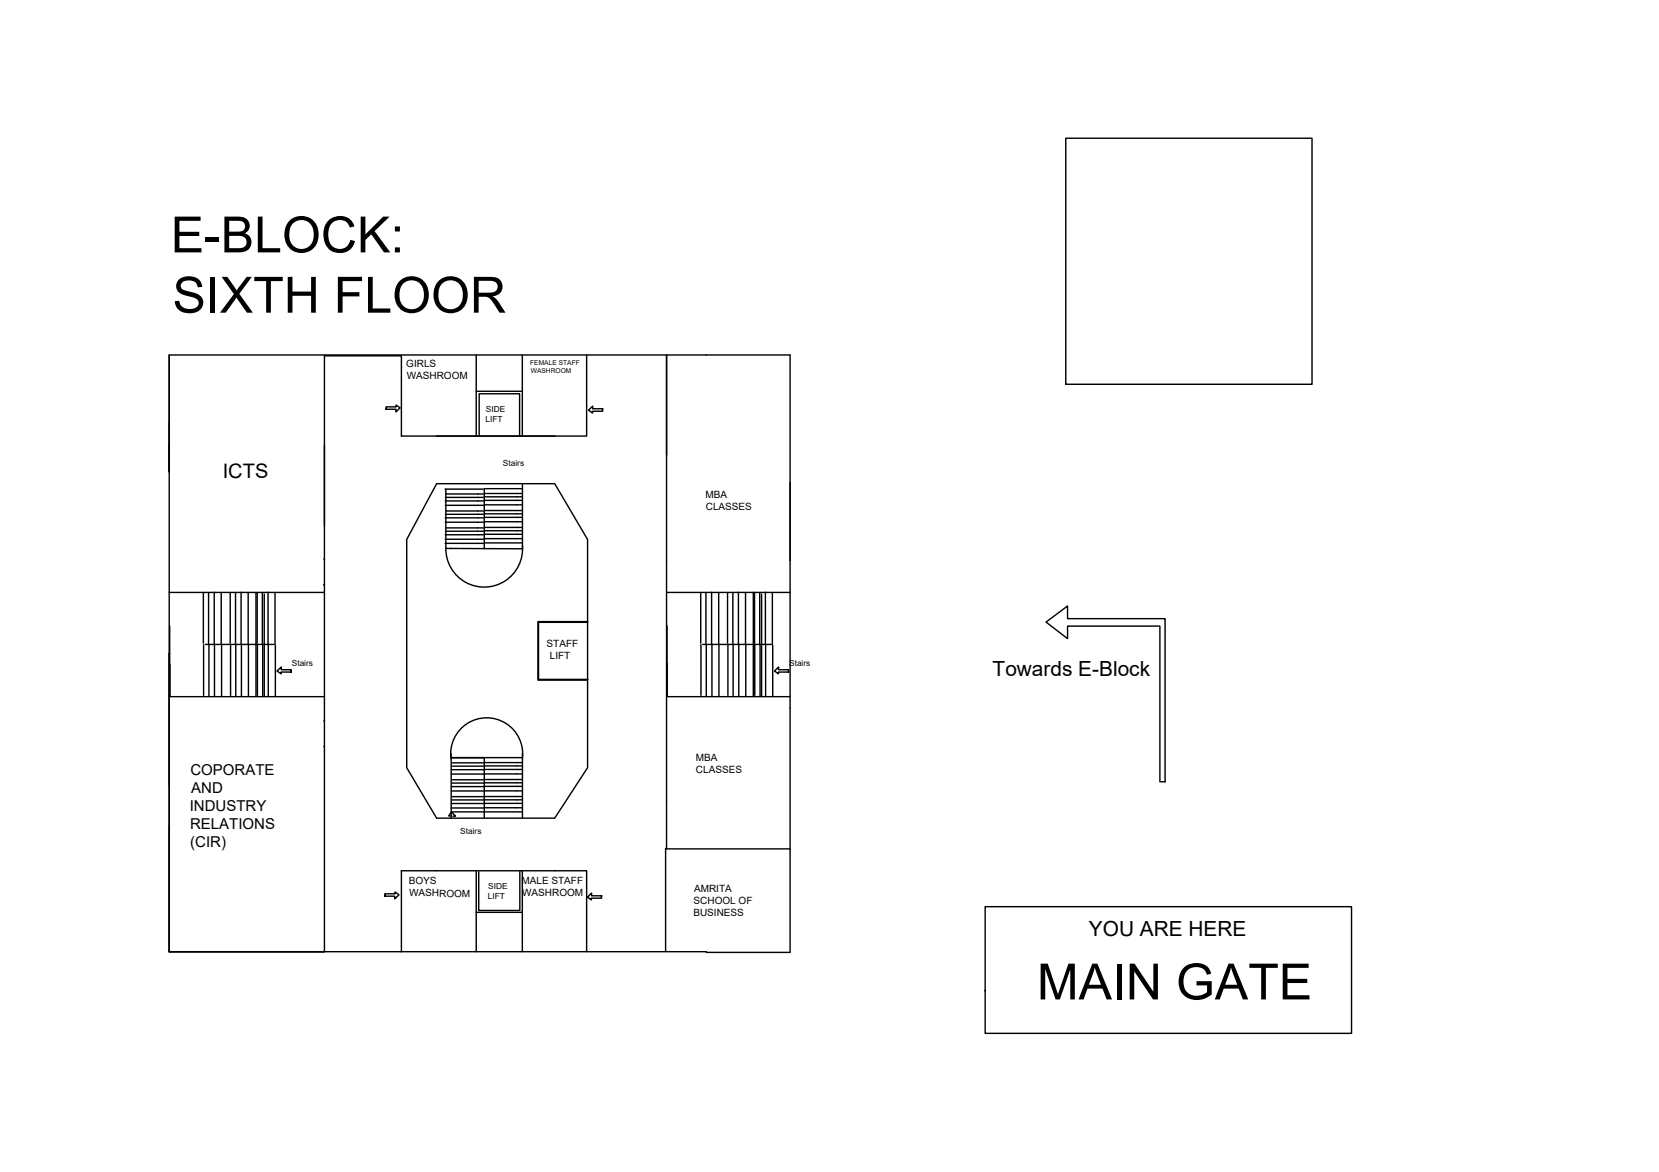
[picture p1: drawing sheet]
<svg xmlns="http://www.w3.org/2000/svg" width="297mm" height="210mm" viewBox="0 0 297 210" stroke-linecap="round" stroke-linejoin="round" font-family="sans-serif">
<!-- layer: 0 -->
<g fill="none" stroke="#000" stroke-width=".25">
<path d="M190.8 24.8h44.1v44h-44.1zM30.3 63.6v20.9M58.1 63.6v106.8h-27.8h96.2v.2h15M58.1 79.8v14.4M69.1 73.3h1.8v.5l.7-.8-.7-.4v.3h-1.8v.4M85.3 63.6v14.5M85.3 70.1h8.2M85.8 78.1v-7.6h7.2v7.6M93.5 63.6v14.5M105 63.6v14.5h-33.1v-14.4h-13.8M107.9 73.2v.5h-1.8v.3l-.7-.5 .7-.8v.5h1.8M119.3 63.6v88.4h22.2"/>
<path d="M78.2 86.6h21.1l5.9 10v40.9l-5.9 9h-21.1l-5.4-9v-40.9zM79.7 87.6h6.8M79.7 97.3h6.8M79.7 96.6h6.8M79.7 95.8h6.8M79.7 93.5h6.8M79.7 92.7h6.8M79.7 90.5h6.8M79.7 89.7h6.8M79.8 95.1h6.7M79.8 92.1h6.7M79.8 89.1h6.7"/>
<path d="M79.8 94.5h6.7M79.8 91.5h6.7M79.8 88.5h6.7M86.7 96.5h6.8M86.7 95.7h6.8M86.7 93.4h6.8M86.7 92.7h6.8M86.7 90.4h6.8M86.7 89.6h6.8M86.7 97.2h6.8M86.7 95.1h6.8M86.7 92h6.8"/>
<path d="M86.7 89h6.8M86.8 94.5h6.7M86.8 91.4h6.7M86.8 88.4h6.7M93.5 87.5h-6.8v10.8M93.5 97.7a6.9 6.9 0 0 1-6.5 7.4 6.9 6.9 0 0 1-7.2-6.9M93.5 86.8v11.5l-13.7-.1v-10.6M30.3 117v53.4v-106.8h111.2v106.8M30.3 106.1h27.8M30.4 112.1v12.6v-5.8M36.4 106.1v9.1M36.5 115.5v9"/>
<path d="M36.8 115.4h12.3M37.3 106.2v9.1M37.4 115.5v9.2M38.4 106.1v9.3M38.4 115.4v9.3M39.6 106.2v9.2M39.7 115.5v9.2M41.2 106.1v9.1M41.3 115.5v9M42.2 106.2v9.1M42.2 115.5v9.2M43.2 106.1v9.3"/>
<path d="M43.2 115.4v9.3M44.4 106.2v9.2M44.5 115.5v9.2M45.8 106.1v18.6M46 106.1v9.1M46.1 115.5v9M47 106.2v9.1M47 115.5v9.2M47.3 106.4v18.3M48 106.1v9.3M48 115.4v9.3M49.2 106.2v9.2"/>
<path d="M49.3 115.5v9.2M57.9 104.7h.2M58 100.1h.1M105.2 111.5h-8.8v10.2h8.8M105.2 111.3h-8.9v10.5h8.9M119.3 106.1h22.2M119.4 112.1v12.6v-5.8M125.5 106.1v9.1M125.5 115.5v9M125.8 115.4h12.3M126.4 106.2v9.1M126.5 115.5v9.2"/>
<path d="M127.4 106.1v9.3M127.5 115.4v9.3M128.7 106.2v9.2M128.7 115.5v9.2M130.3 106.1v9.1M130.3 115.5v9M131.2 106.2v9.1M131.3 115.5v9.2M132.2 106.1v9.3M132.3 115.4v9.3M133.5 106.2v9.2M133.5 115.5v9.2"/>
<path d="M134.9 106.1v18.6M135.1 106.1v9.1M135.1 115.5v9M136 106.2v9.1M136.1 115.5v9.2M136.4 106.4v18.3M137 106.1l.1 18.6M138.3 106.2v9.2M138.4 115.5v9.2M187.3 111.4l3.8-2.9v2.3h17.5v29.2h-.9v-27.9h-16.6v2.3zM30.3 124.8h27.8M49.6 120.2l.8-.7v.4h1.7v.5h-1.8v.3z"/>
<path d="M58 133.7h.1M58 129.1h.1M80.8 135.9a6.4 6.4 0 0 1 6.3-7.3 6.4 6.4 0 0 1 6.4 7.3M80.8 135v11.5M80.8 138.6h5.8M80.8 137.9h5.9M80.9 137.2h5.7M80.9 139.7h5.8M80.9 136.6h5.8M86.7 138.6h6.8M86.7 137.8h6.8M86.7 137.2h6.8"/>
<path d="M86.8 139.6h6.7M86.8 136.6h6.7M93.5 135.7h-12.6h5.8v10.8M93.5 135v11.5M119.3 124.8h22.2M138.7 120.2l.7-.7v.4h1.8v.5h-1.8v.3zM80.7 146.1h-.4l.5-.7 .8 .8h-.5M80.8 145.4h12.7M80.8 144.7h5.8M80.8 143.9h5.9M80.8 141.7h5.8M80.8 140.9h5.9"/>
<path d="M80.9 143.3h5.7M80.9 140.2h5.7M80.9 142.7h5.8M86.7 144.7h6.8M86.7 143.9h6.8M86.7 141.6h6.8M86.7 140.8h6.8M86.7 143.2h6.8M86.7 140.2h6.8M86.8 142.7h6.7M93.1 155.9v7.2h-7.4v-7M93.5 156v7.4h-8.2v-7.4"/>
<path d="M119.2 151.9v18.5M68.9 160.1h1.8v-.3l.7 .4-.7 .8v-.5h-1.8zM85.3 163.4v7M93.5 163.4v7M105 170.4v-14.5h-33.1v14.6M107.7 160.4v.5h-1.8v.3l-.7-.5 .7-.8v.5h1.8M176.4 162.4h65.6v22.7h-65.6z"/>
</g>
<g font-size="9">
<text x="30.6" y="45.2">E-BLOCK:</text>
<text x="30.9" y="56">SIXTH FLOOR</text>
<text x="185.7" y="179">MAIN GATE</text>
</g>
<g font-size="3.7">
<text x="177.7" y="121.1">Towards E-Block</text>
<text x="195" y="167.6">YOU ARE HERE</text>
</g>
<text font-size="3.6" x="39.9" y="85.6">ICTS</text>
<g font-size="2.7">
<text x="34.1" y="138.8">COPORATE</text>
<text x="34.2" y="142">AND</text>
<text x="34" y="145.2">INDUSTRY</text>
<text x="34" y="148.5">RELATIONS</text>
<text x="34.1" y="151.7">(CIR)</text>
</g>
<g font-size="1.8">
<text x="72.7" y="65.7">GIRLS</text>
<text x="72.8" y="67.9">WASHROOM</text>
<text x="126.3" y="89.2">MBA</text>
<text x="126.4" y="91.4">CLASSES</text>
<text x="97.9" y="115.8">STAFF</text>
<text x="98.4" y="118">LIFT</text>
<text x="124.6" y="136.3">MBA</text>
<text x="124.6" y="138.5">CLASSES</text>
<text x="73.2" y="158.3" transform="rotate(1 73.2 158.3)">BOYS</text>
<text x="73.3" y="160.5" transform="rotate(1 73.3 160.5)">WASHROOM</text>
<text x="93.4" y="158.4">MALE STAFF</text>
<text x="93.5" y="160.5">WASHROOM</text>
<text x="124.2" y="161.9">SCHOOL OF</text>
<text x="124.3" y="159.8">AMRITA</text>
<text x="124.1" y="164.1">BUSINESS</text>
</g>
<g font-size="1.5">
<text x="86.9" y="75.5">LIFT</text>
<text x="87" y="73.8">SIDE</text>
<text x="90.1" y="83.5">Stairs</text>
<text x="52.2" y="119.2">Stairs</text>
<text x="141.3" y="119.2">Stairs</text>
<text x="82.4" y="149.3">Stairs</text>
<text x="87.4" y="160.9">LIFT</text>
<text x="87.4" y="159.1">SIDE</text>
</g>
<g font-size="1.2">
<text x="94.9" y="65.3">FEMALE STAFF</text>
<text x="95" y="66.8">WASHROOM</text>
</g>
</svg>
